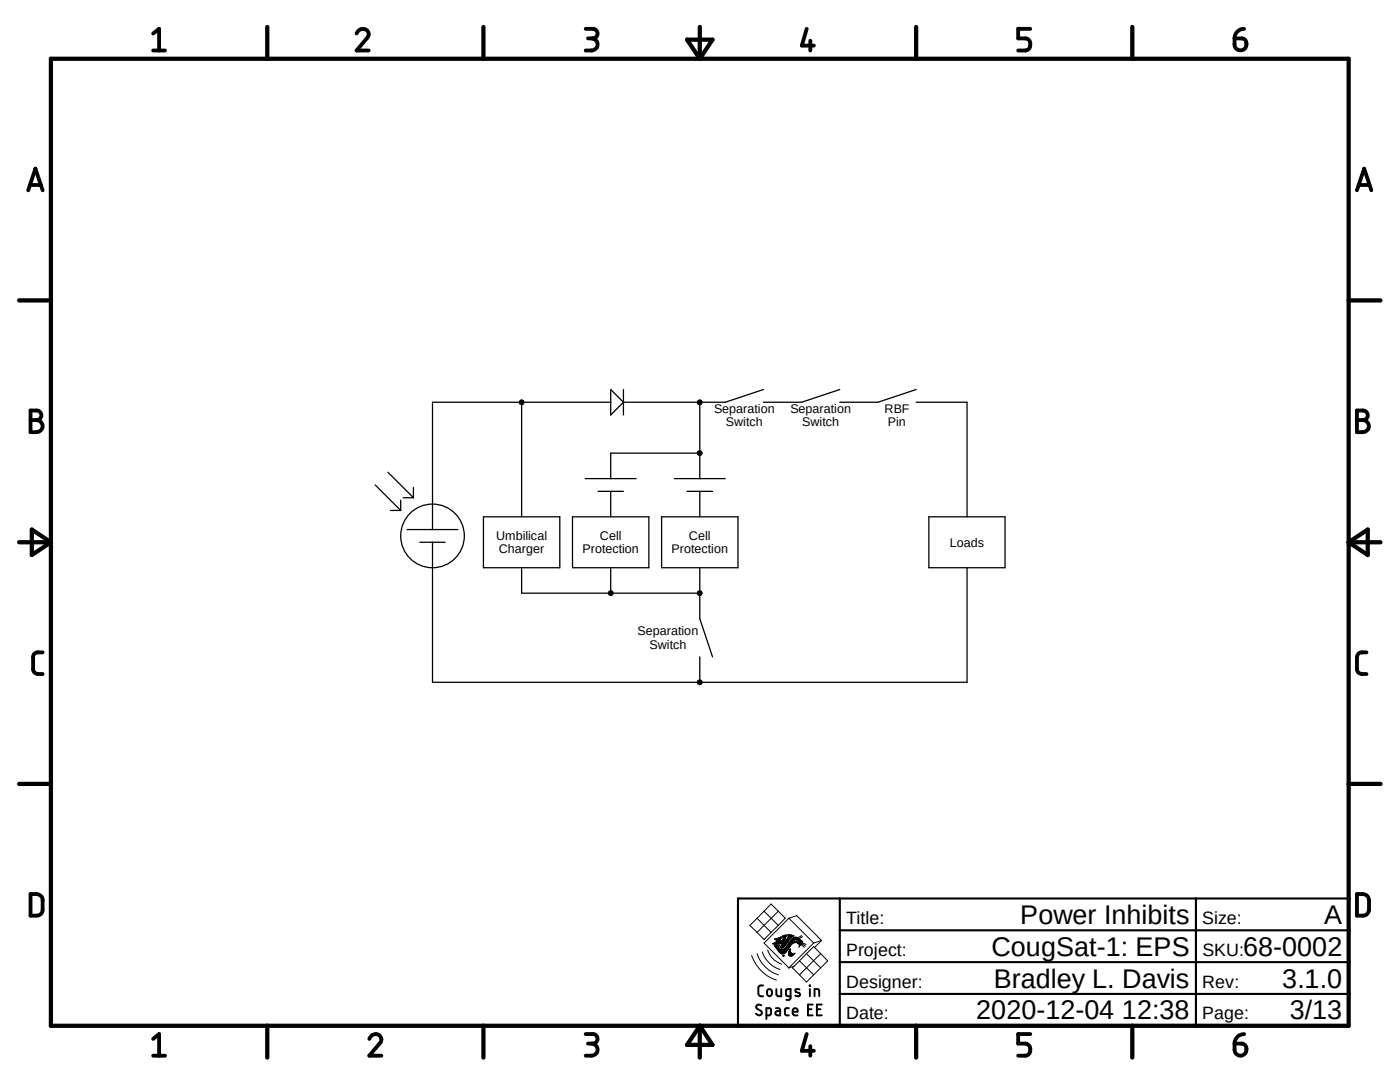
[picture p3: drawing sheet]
<svg xmlns="http://www.w3.org/2000/svg" width="279mm" height="216mm" viewBox="0 0 279 216" stroke-linecap="round" stroke-linejoin="round" font-family="sans-serif">
<path d="M3.4 3.1l272.6 209.7M276 3.1l-272.6 209.7" fill="none" stroke="#fff" stroke-width=".2"/>
<g fill="none" stroke="#000" stroke-width=".25">
<path d="M121.9 77.7l2.5 2.6-2.5 2.5zM124.4 77.7v5.1M152.4 77.7l-7.7 2.6h-20.3M167.6 77.7l-7.6 2.6h-7.6M182.8 77.7l-7.6 2.6h-7.6M74.9 96.8l5.1 5.1M77.4 94.2l5.1 5.1M80 99.8v2.1M80.5 99.3h2M82.5 97.3v2M104.1 80.3v22.8M116.8 95.5h10.2"/>
<path d="M119.3 98h5.1M121.9 98v5.1M121.9 80.3h-35.6v25.4M134.6 95.5h10.1M137.1 98h5.1M139.7 80.3v15.2M139.7 98v5.1M139.7 90.4h-17.8v5.1M182.8 80.3h10.2v22.8M77.9 101.9h2.1M81.2 105.7h10.2M83.8 108.2h5.1"/>
<path d="M86.3 108.2v27.9h106.7v-22.8M96.5 103.1h15.2v10.2h-15.2zM104.1 113.3v5.1h35.6M114.3 103.1h15.2v10.2h-15.2zM121.9 113.3v5.1M132 103.1h15.3v10.2h-15.3zM139.7 113.3v10.1l2.5 7.7M185.4 103.1h15.2v10.2h-15.2zM139.7 131.1v5"/>
<circle cx="86.3" cy="106.9" r="6.4"/>
</g>
<g fill="#000">
<path d="M103.8 79.9l.3-.1 .4 .1 .1 .4-.1 .3-.4 .2-.3-.2-.2-.3z" fill-rule="evenodd"/>
<path d="M139.3 79.9l.4-.1 .3 .1 .2 .4-.2 .3-.3 .2-.4-.2-.2-.3z" fill-rule="evenodd"/>
<path d="M139.3 90l.4-.1 .3 .1 .2 .4-.2 .4-.3 .1-.4-.1-.2-.4z" fill-rule="evenodd"/>
<path d="M121.5 118l.4-.1 .4 .1 .1 .4-.1 .3-.4 .2-.4-.2-.1-.3z" fill-rule="evenodd"/>
<path d="M139.3 118l.4-.1 .3 .1 .2 .4-.2 .3-.3 .2-.4-.2-.2-.3z" fill-rule="evenodd"/>
<path d="M139.3 135.8l.4-.2 .3 .2 .2 .3-.2 .4-.3 .2-.4-.2-.2-.4z" fill-rule="evenodd"/>
</g>
<g fill="none" stroke="#000" stroke-width=".2">
<path d="M103.8 79.9l.3-.1 .4 .1 .1 .4-.1 .3-.4 .2-.3-.2-.2-.3zM139.3 79.9l.4-.1 .3 .1 .2 .4-.2 .3-.3 .2-.4-.2-.2-.3zM139.3 90l.4-.1 .3 .1 .2 .4-.2 .4-.3 .1-.4-.1-.2-.4zM121.5 118l.4-.1 .4 .1 .1 .4-.1 .3-.4 .2-.4-.2-.1-.3zM139.3 118l.4-.1 .3 .1 .2 .4-.2 .3-.3 .2-.4-.2-.2-.3zM139.3 135.8l.4-.2 .3 .2 .2 .3-.2 .4-.3 .2-.4-.2-.2-.4zM150 190.7a7.9 7.9 0 0 0 4.9 4.9M151.1 190.3a6.6 6.6 0 0 0 4.2 4.2M151.1 186.1l1.4 1.4 1.4-1.4M151.1 183.2l2.8 2.9M152.1 189.9a5.5 5.5 0 0 0 3.6 3.6M152.5 181.8l1.4-1.4 2.8 2.8-1.4 1.5"/>
<path d="M152.5 181.8l-2.9 2.9 1.5 1.4M152.5 181.8l2.8 2.9M153.2 189.6a4.4 4.4 0 0 0 2.8 2.8M154.3 188.3h1.6M154.3 188.3h1.3M154.5 188.2l-.3 .1 .7 .1 1.3-.3-.3 .6M154.5 188.2h2.6M154.6 187.4h1.1M154.6 188.8h.7M154.7 188.1h2.4M154.7 188.9h.5M154.7 187.5h1"/>
<path d="M154.7 188.9l.7 1M154.8 189h.5M154.8 188h2.4M154.9 189.1h.4M154.9 187.3h.9M154.9 187.6h.8M154.9 189.2h.5M154.9 187.9l-.4 .3M154.9 187.9h2.3M155 187.8h.6M155 189.3h.5M155.1 189.4h.5"/>
<path d="M155.1 187.7h.6M155.2 189.6h2M155.2 187.2h.7M155.2 188.9l.1 .2M155.3 189.7h1.8M155.3 184.7l-1.4 1.4M155.3 181.8l-4.2 4.3M155.3 189.1l.5 .4M155.4 189.8h1.6M155.4 189.9h1.5M155.4 188.8l-.9-.1 .2 .2M155.4 189.9l.2 .2"/>
<path d="M155.5 188.7h.1M155.5 187.1h.4M155.5 190h1.3M155.5 188.7h-.3M155.5 188.7l-.3 .2M155.6 190.1a.7 .7 0 0 0 .9 .1M155.6 190.1h1.2M155.7 190.2h1M155.7 189h.7M155.7 188.9h.8M155.7 187h.2M155.8 188.8h.7"/>
<path d="M155.8 190.2h.7M155.8 189.1h.5M155.8 187.8h1.5M155.9 188.8h.7M155.9 186.9h.1M155.9 186.9l-.3 1 .6-.3M155.9 186.9l-1.3 .5 .6 .3-.3 .2M155.9 188.7h.8M156 188.6h.8M156 187.7h1.4M156 188.5h.8M156.1 188.4h.8"/>
<path d="M156.1 187.7h1.3M156.1 188.3h.8M156.2 188.3h.8M156.2 187.6h1.2M156.2 186.8h.7M156.2 186.8l.1 .3h.1l-.1 .3M156.2 187.5h.5M156.2 186.9h.6M156.3 190.8h.1M156.3 189.5h.9M156.3 187h.5M156.3 187.4l-.1 .2"/>
<path d="M156.3 187.4h.4M156.3 187.3h.4M156.3 187.2h.5M156.4 190.7l.1-.1-.2 .2M156.4 187.1h.4M156.4 189.4l-1.2 .1M156.4 189.4h.9M156.4 186.7l-.2 .1M156.4 186.7h.5M156.5 190.7h-.3l.2 .2M156.5 189.3h.9M156.7 189.2h.7"/>
<path d="M156.7 186.6h.3l-.1 .3h-.7M156.7 186.6l-.3 .1M156.7 186.6h.2M156.7 190.2h-.2M156.7 187.4l.1 .2 .1-.1M156.8 186.9l-.1 .5M156.8 189.1h.7M156.8 189h.7M156.8 190l-.1 .2M156.9 189l-.5 .4M156.9 188.9h.7M156.9 187.5h.6"/>
<path d="M157 188.8h.6M157 187.4h.6M157.1 188.2l-.7 .8a.51 .51 0 0 1-.7 0l.2-.3M157.1 188.8h.6M157.1 188.8l-.2 .2M157.1 187.3h.5M157.1 188.7h.7M157.1 189.7l-.3 .3M157.2 187.2l-.3 .3M157.2 188.6h.6M157.2 187.2h.5M157.2 188.5h.7"/>
<path d="M157.3 188.4h.7M157.3 187.8l-.2 .4M157.3 187.1h.5M157.3 186.7h1M157.3 186.6h.8M157.3 187.1l-.1 .1M157.3 187h.6M157.4 190.1v.5M157.4 190.4h1.1M157.4 190.3h1.1M157.4 190.2h.6M157.4 190.2h.5"/>
<path d="M157.4 188.3h.7M157.4 190.5h1M157.4 190.1h.4M157.4 190h.4M157.4 186.9h.8M157.4 188.3h.8M157.4 186.9h.6M157.4 183.2l5 5M157.4 183.2l-4.9 5 5 5M157.4 183.2l1.6-.5 5 5M157.4 190.6h.9M157.4 189.9h.3"/>
<path d="M157.4 186.8l-.1 .3M157.4 188.2h.9M157.5 189.8h.2M157.5 188.1h1.1M157.5 190.7h.7M157.5 189.7h.2M157.6 189.7h.1M157.6 188h1.4M157.6 189.6h.1M157.6 187.9h1.4M157.6 189.5h.1M157.6 187.8h1.2"/>
<path d="M157.7 190.8h.3M157.7 189.7v-.4l-.3 .8M157.7 189.7l.1 .3M157.7 189.4h.1M157.7 187.7l-.6 1.1M157.7 187.7h.4M157.8 190l.3 .3 .6-.1-.7 .6h-.3l-.3-.2M157.8 187.7h.3M157.9 187.6h.3M157.9 187.5h.4M158 187.4h1.6M158.2 186.9l-.5 .3-.4 .6"/>
<path d="M158.2 187.2h1.1M158.3 186.8h-1v-.3l1.2 .2-.3 .2M158.3 187.5l-.3 .2 .7 .1 .5 .4M158.3 187.1h.9M158.3 187.1a1.08 1.08 0 0 1 1.4 .4l.5 .4M158.3 187.1l-.6 .6M158.3 187.5h.5l.3 .2M158.5 190.2h.1M158.8 187.5h.8M159 187.6h.8M159 188.1l.2 .1M159.1 187.7h.8"/>
<path d="M159.1 187.7l.2 .2M159.2 188.2h.1M159.2 188.1a1.64 1.64 0 0 0-1.9 1.3l-.2 .3M159.2 187.7h.8M159.3 187.8h.8M159.3 188.2l.2 .3M159.3 188.2h.1M159.3 188.3h.8M159.3 187.9h.9M159.3 187.9l.1 .3M159.3 188h.8M159.4 188.3h.6"/>
<path d="M159.4 188.2h.7M159.4 188.1h.7M159.5 188.4h.5M159.5 188.8l-.1 .3M159.5 188.6h.3M159.5 188.5h.4M159.5 188.5l.1 .2M159.6 191.7l-1.4 1.4 1.4 1.4M159.6 191.7l2.8 2.8M159.6 188.8h.1M159.6 188.7h.1M159.6 188.7l-.1 .1"/>
<path d="M159.9 188.4l.6 .6M160 186.7l-.8 .5M160 188.4l-.4 .3M160.1 188.3l.6 .5M160.1 188.3l-.1 .1M160.1 188.1l.8 .4M160.1 186.9l-.7 .4h-1.3M160.2 187.9l-.1 .4M161 190.3l1.4-1.4 1.4 1.4M161 190.3l-1.4 1.4M161 190.3l2.8 2.8M162.4 188.2l-5 4.9 1.1-.3"/>
<path d="M163.8 190.3l1.4 1.4-4.2 4.3-1.4-1.5M163.8 190.3l-4.2 4.2M164 187.7l-1.6 .5M164 187.7l-1.4 1.4"/>
</g>
<g fill="none" stroke="#000" stroke-width=".85">
<path d="M10.2 11.7h259v193h-259zM53.3 5.4v6.3M96.5 5.4v6.3M137.1 7.9h5.1l-2.5 3.8zM139.7 5.4v6.3M182.8 5.4v6.3M226 5.4v6.3M3.8 59.9h6.4M269.2 59.9h6.3M3.8 108.2h6.4M6.3 105.7l3.9 2.5-3.9 2.5zM269.2 108.2h6.3"/>
<path d="M269.2 108.2l3.8-2.5v5zM3.8 156.4h6.4M269.2 156.4h6.3M53.3 204.7v6.3M96.5 204.7v6.3M139.7 204.7v6.3M139.7 204.7l2.5 3.8h-5.1zM182.8 204.7v6.3M226 204.7v6.3"/>
</g>
<g fill="none" stroke="#000" stroke-width=".76">
<path d="M30.6 6.7l1.1-.9v4.3M30.6 10.1h2.3M71.2 6.7a1.19 1.19 0 0 1 1.5-.9 1.19 1.19 0 0 1 .7 1.6l-2.2 2.7h2.4M116.9 5.8h1.4a.95 .95 0 0 1 1 .9 .95 .95 0 0 1-1 1h-1M118.1 7.7a1.21 1.21 0 0 1 1.2 1.2 1.21 1.21 0 0 1-1.2 1.2h-1.2M161 5.8l-1 3.3h2.4M161.7 8.1v2M205.6 5.8h-2.4v1.9h1.4a1.23 1.23 0 0 1 1 1.2 1.23 1.23 0 0 1-1 1.2h-1.4M246.4 7.7h1.4a1.21 1.21 0 0 1 .9 1.4 1.21 1.21 0 0 1-1.3 .9 1.09 1.09 0 0 1-1-1.2zM248.3 5.8a1.88 1.88 0 0 0-1.9 1.9M5.6 38l1.5-4.3 1.4 4.3M6 36.9h2.2"/>
<path d="M270.8 38l1.4-4.3 1.5 4.3M271.1 36.9h2.2M6.1 81.9h1.2a.95 .95 0 0 1 1 1 .95 .95 0 0 1-1 .9 1.21 1.21 0 0 1 1.2 1.2 1.21 1.21 0 0 1-1.2 1.2h-1.2zM6.1 83.8h1.2M270.8 81.9h1.2a.95 .95 0 0 1 1 1 .95 .95 0 0 1-1 .9 1.21 1.21 0 0 1 1.2 1.2 1.21 1.21 0 0 1-1.2 1.2h-1.2zM270.8 83.8h1.2M8.5 130.2h-1a.87 .87 0 0 0-.9 .9v2.4a.97 .97 0 0 0 .9 1h1M272.7 130.2h-.9a.94 .94 0 0 0-1 .9v2.4a.97 .97 0 0 0 1 1h.9M6.1 178.4a2.22 2.22 0 0 1 2.2 .5l.2 .7v1.9a1.13 1.13 0 0 1-1.2 1.2h-1.2zM270.8 178.4a2.07 2.07 0 0 1 2.2 .5l.2 .7v1.9a1.21 1.21 0 0 1-1.2 1.2h-1.2zM30.6 207.3l1.1-1v4.4M30.6 210.7h2.3"/>
<path d="M73.7 207.3a1.19 1.19 0 0 1 1.5-1 1.19 1.19 0 0 1 .7 1.7l-2.2 2.7h2.4M116.9 206.3h1.4a.95 .95 0 0 1 1 1 .95 .95 0 0 1-1 .9h-1M118.1 208.2a1.21 1.21 0 0 1 1.2 1.2 1.21 1.21 0 0 1-1.2 1.3h-1.2M161 206.3l-1 3.4h2.4M161.7 208.7v2M205.6 206.3h-2.4v1.9h1.4a1.23 1.23 0 0 1 1 1.2 1.23 1.23 0 0 1-1 1.3h-1.4M246.4 208.2h1.4a1.2 1.2 0 0 1 1 1.4 1.2 1.2 0 0 1-1.3 1 1.2 1.2 0 0 1-1.1-1.1zM248.3 206.3a1.88 1.88 0 0 0-1.9 1.9"/>
</g>
<path d="M167.6 179.3v25.4M238.7 179.3v25.4M269.2 179.3h-121.9v25.4M167.6 198.3h101.6M167.6 192h101.6M167.6 185.6h101.6" fill="none" stroke="#000" stroke-width=".42"/>
<g fill="none" stroke="#000" stroke-width=".38">
<path d="M152.3 196.6l-.7 .1-.3 .4 .1 1.4 .4 .3h.5M153.2 197.6a.49 .49 0 0 1 .5-.2 .49 .49 0 0 1 .4 .4v.5a.49 .49 0 0 1-.5 .5 .49 .49 0 0 1-.5-.5zM154.9 197.4v1l.4 .4h.6v-1.4M157.8 198.8h-.6l-.3-.2-.1-.9 .2-.3h.8v1.7l-.4 .4h-.5M159.6 197.4a.61 .61 0 0 0-.9 .2l.2 .4 .6 .2 .2 .3a.63 .63 0 0 1-1 .2M161.6 196.6l.1 .1zM161.6 197.4v1.4M162.6 198.8v-1.4h.6l.2 .1 .1 1.3M151.9 200.6a.6 .6 0 0 0-1 .3l.3 .4 .6 .4a.57 .57 0 0 1-.1 .9 .57 .57 0 0 1-.8-.3M153 202.6h.5l.3-.2 .1-.9-.2-.3h-.7v2.1M154.9 201.2h.6l.2 .3v1.1h-.5a.42 .42 0 0 1-.5-.4 .42 .42 0 0 1 .5-.4h.5M157.4 201.2h-.6l-.2 .3 .1 .9 .3 .2h.4"/>
<path d="M158.2 201.9h1a.51 .51 0 0 0-.4-.7 .51 .51 0 0 0-.6 .4l.1 .8 .3 .2h.6M161.2 201.4h.8M162.2 200.4h-1v2.2h1M163 201.4h.7M164 200.4h-1v2.2h1"/>
</g>
<g font-size="5.4">
<text x="203.6" y="184.4">Power Inhibits</text>
<text x="264.3" y="184.4">A</text>
<text x="197.9" y="190.7">CougSat-1: EPS</text>
<text x="248.1" y="190.7">68-0002</text>
<text x="198.3" y="197.1">Bradley L. Davis</text>
<text x="255.9" y="197.1">3.1.0</text>
<text x="194.8" y="203.4">2020-12-04 12:38</text>
<text x="257.4" y="203.4">3/13</text>
</g>
<g font-size="3.6">
<text x="168.9" y="184.4">Title:</text>
<text x="239.9" y="184.4">Size:</text>
<text x="168.9" y="190.7">Project:</text>
<text x="240" y="190.7">SKU:</text>
<text x="168.9" y="197.1">Designer:</text>
<text x="239.9" y="197.1">Rev:</text>
<text x="168.9" y="203.4">Date:</text>
<text x="239.9" y="203.4">Page:</text>
</g>
<g font-size="2.5">
<text x="142.5" y="82.3">Separation</text>
<text x="157.7" y="82.3">Separation</text>
<text x="176.5" y="82.3">RBF</text>
<text x="144.9" y="85">Switch</text>
<text x="160.1" y="85">Switch</text>
<text x="177.2" y="85">Pin</text>
<text x="99" y="107.7">Umbilical</text>
<text x="119.7" y="107.7">Cell</text>
<text x="137.5" y="107.7">Cell</text>
<text x="99.5" y="110.4">Charger</text>
<text x="116.2" y="110.4">Protection</text>
<text x="134" y="110.4">Protection</text>
<text x="189.6" y="109.1">Loads</text>
<text x="127.3" y="126.8">Separation</text>
<text x="129.6" y="129.5">Switch</text>
</g>
</svg>
